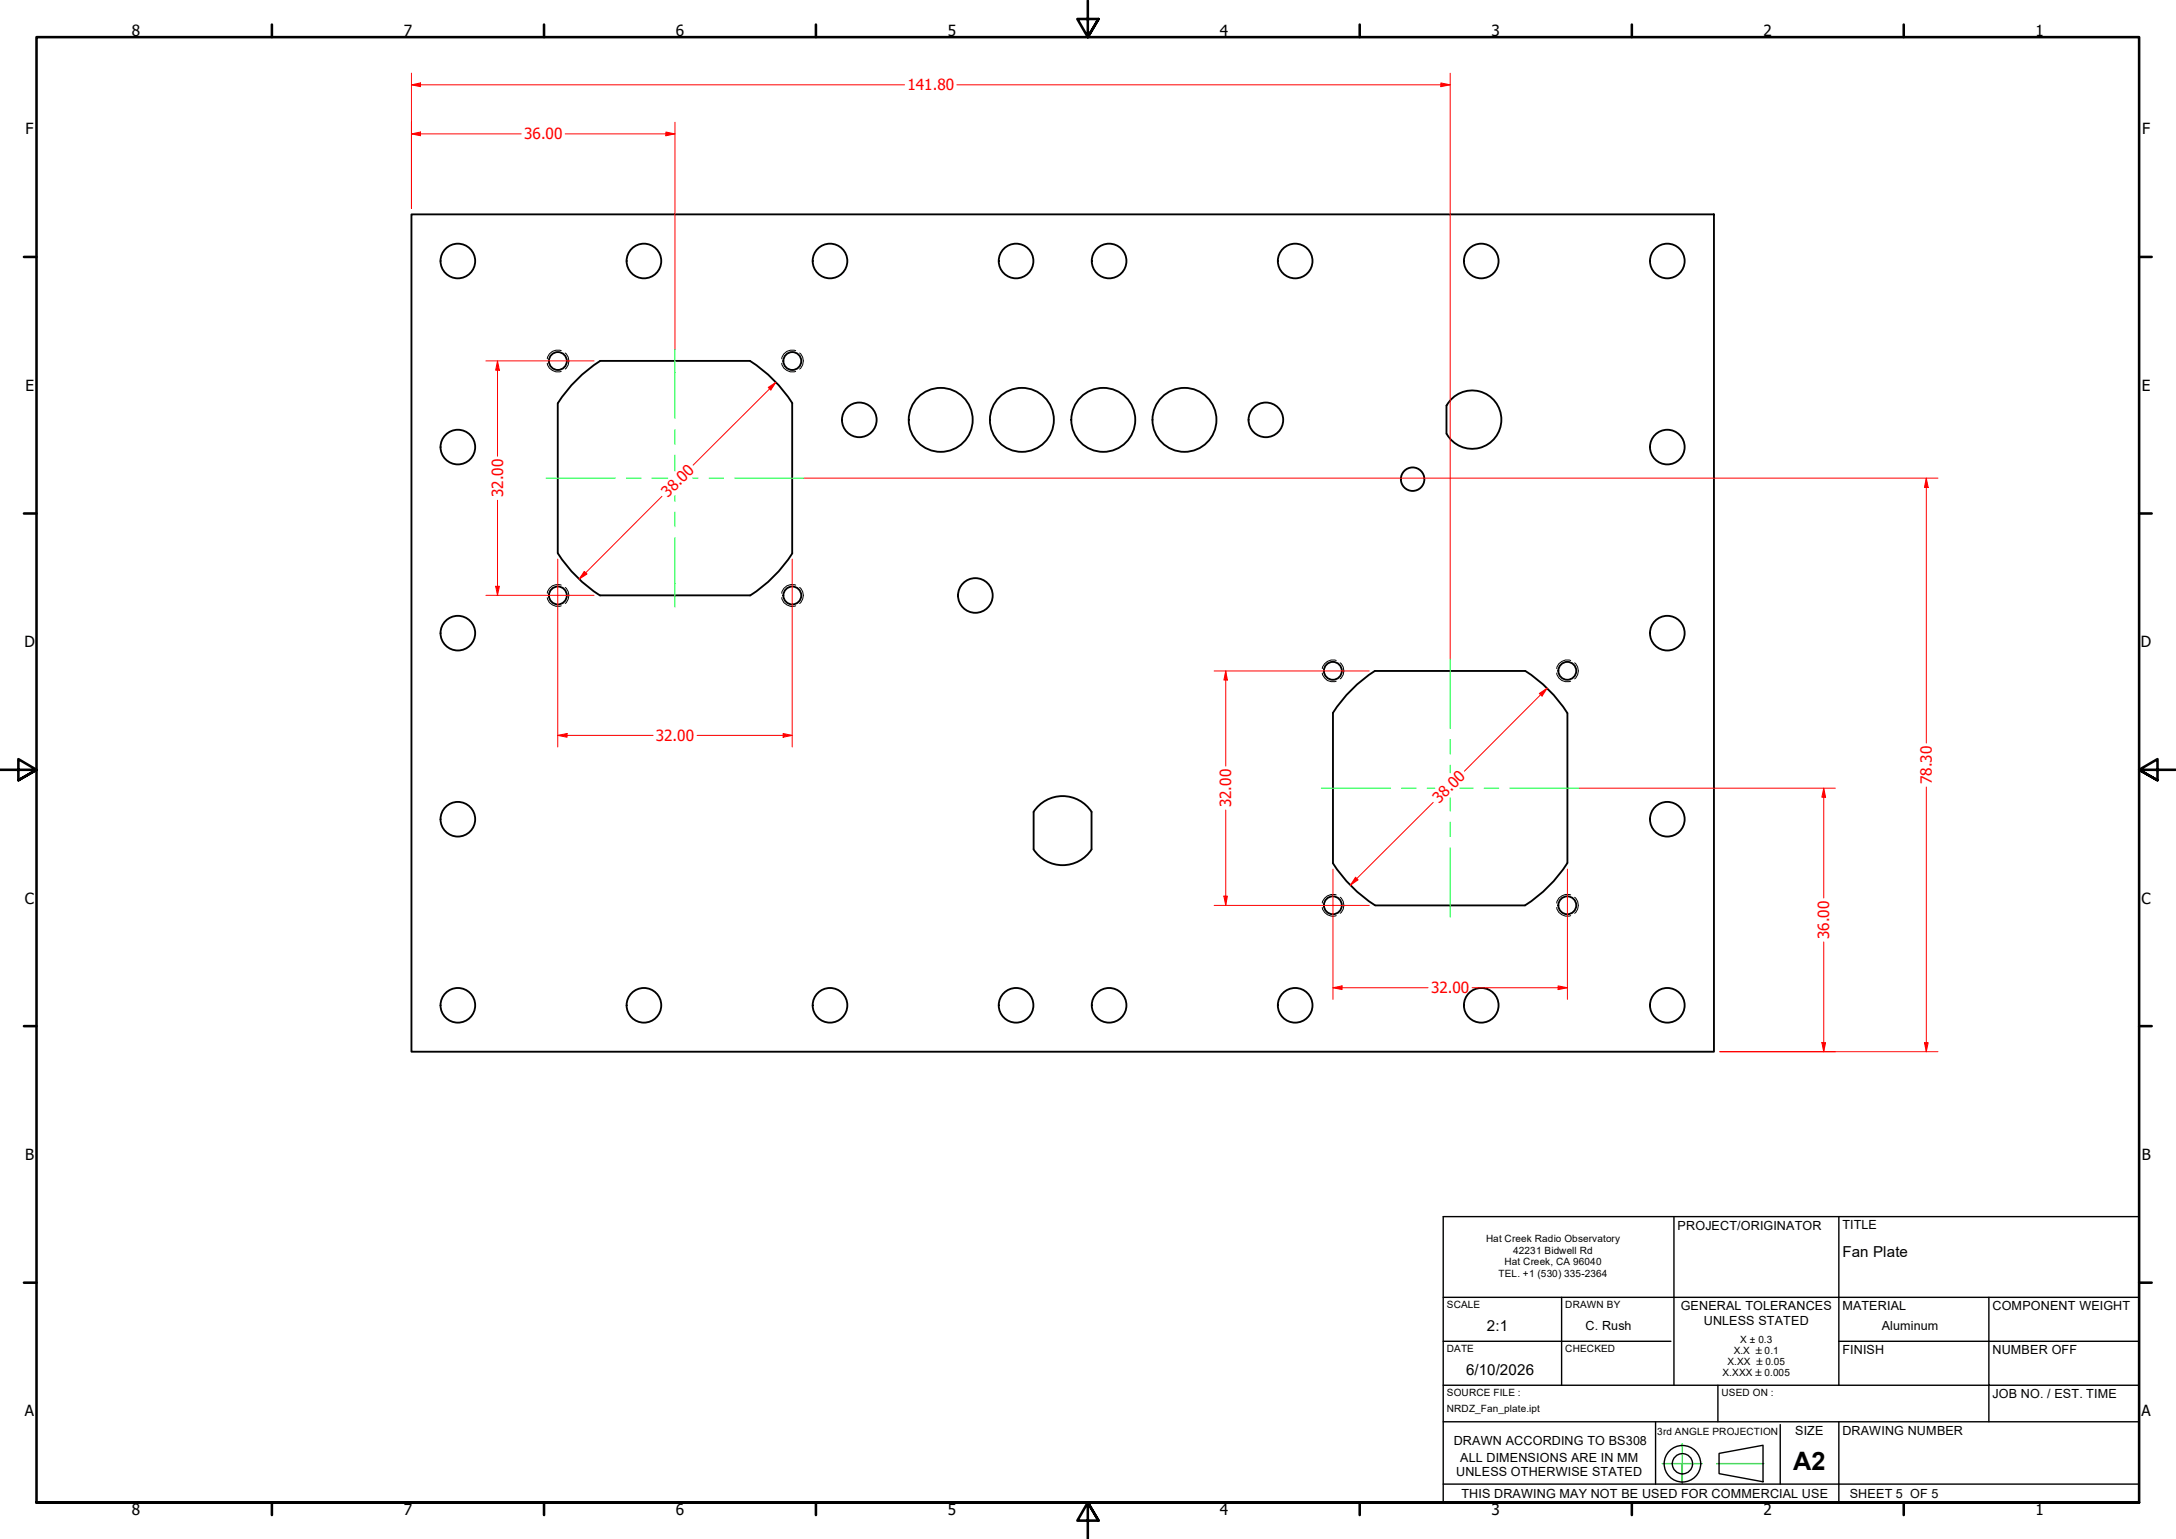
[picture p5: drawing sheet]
<svg xmlns="http://www.w3.org/2000/svg" width="594mm" height="420mm" viewBox="0 0 594 420" stroke-linecap="round" stroke-linejoin="round" font-family="sans-serif">
<!-- layer: Hidden Narrow (ANSI) -->
<g fill="none" stroke="#000" stroke-width=".27">
<path d="M149.4 99.2a2.94 2.94 0 0 0 3.8 2.2M153.2 95.7a2.84 2.84 0 0 0-3.8 2.3M154.3 96.4a2.87 2.87 0 0 1 0 4.4M213.4 99.2a2.94 2.94 0 0 0 3.8 2.2M217.2 95.7a2.84 2.84 0 0 0-3.8 2.3M218.3 96.4a2.87 2.87 0 0 1 0 4.4M153.2 159.7a2.84 2.84 0 0 0-3.8 2.3M217.2 159.7a2.84 2.84 0 0 0-3.8 2.3M149.4 163.2a2.94 2.94 0 0 0 3.8 2.2M154.3 160.4a2.87 2.87 0 0 1 0 4.4M213.4 163.2a2.94 2.94 0 0 0 3.8 2.2M218.3 160.4a2.87 2.87 0 0 1 0 4.4"/>
<path d="M361 183.7a2.84 2.84 0 0 0 3.8 2.3M364.8 180.3a2.94 2.94 0 0 0-3.8 2.2M365.9 181a2.87 2.87 0 0 1 0 4.3M425 183.7a2.84 2.84 0 0 0 3.8 2.3M428.8 180.3a2.94 2.94 0 0 0-3.8 2.2M429.9 181a2.87 2.87 0 0 1 0 4.3M361 247.8a2.94 2.94 0 0 0 3.8 2.2M364.8 244.3a2.94 2.94 0 0 0-3.8 2.2M365.9 245a2.87 2.87 0 0 1 0 4.3M425 247.8a2.94 2.94 0 0 0 3.8 2.2M428.8 244.3a2.94 2.94 0 0 0-3.8 2.2M429.9 245a2.87 2.87 0 0 1 0 4.3"/>
</g>
<!-- layer: Visible (ANSI) -->
<g fill="none" stroke="#000" stroke-width=".51">
<path d="M112.3 58.5h355.6v228.6h-355.6zM204.8 98.5l-41 .1a38 38 0 0 0-11.5 11.5v40.9a38.4 38.4 0 0 0 11.5 11.6M204.8 98.6a37.3 37.3 0 0 1 11.5 11.5v41a38 38 0 0 1-11.5 11.5M394.9 110.7v7.7M395 110.7a8 8 0 0 1 12-2.3 8 8 0 0 1 0 12.3 8 8 0 0 1-12-2.3M163.8 162.5h41M363.9 194.7v40.9M375.4 183.1a38 38 0 0 0-11.5 11.6M375.4 183.2h41M416.4 183.1a38 38 0 0 1 11.5 11.6M427.9 194.7v40.9M282.2 231.9a9.4 9.4 0 0 0 15.8 0"/>
<path d="M282.2 221.7a9.4 9.4 0 0 1 15.8 0v10.1M282.2 221.7v10.1M363.9 235.6a38 38 0 0 0 11.5 11.6M427.9 235.6a38 38 0 0 1-11.5 11.6M375.4 247.2h41"/>
<circle cx="125" cy="71.3" r="4.7"/>
<circle cx="175.8" cy="71.3" r="4.7"/>
<circle cx="226.6" cy="71.3" r="4.7"/>
<circle cx="277.4" cy="71.3" r="4.7"/>
<circle cx="302.8" cy="71.3" r="4.7"/>
<circle cx="353.6" cy="71.3" r="4.7"/>
<circle cx="404.4" cy="71.3" r="4.7"/>
<circle cx="455.2" cy="71.3" r="4.7"/>
<circle cx="152.3" cy="98.6" r="2.44"/>
<circle cx="216.3" cy="98.6" r="2.44"/>
<circle cx="234.6" cy="114.6" r="4.7"/>
<circle cx="256.8" cy="114.6" r="8.7"/>
<circle cx="279" cy="114.6" r="8.7"/>
<circle cx="301.2" cy="114.6" r="8.7"/>
<circle cx="323.4" cy="114.6" r="8.7"/>
<circle cx="345.6" cy="114.6" r="4.7"/>
<circle cx="125" cy="122.1" r="4.7"/>
<circle cx="385.7" cy="130.8" r="3.2"/>
<circle cx="455.2" cy="122.1" r="4.7"/>
<circle cx="125" cy="172.9" r="4.7"/>
<circle cx="152.3" cy="162.6" r="2.44"/>
<circle cx="216.3" cy="162.6" r="2.44"/>
<circle cx="266.3" cy="162.6" r="4.7"/>
<circle cx="455.2" cy="172.9" r="4.7"/>
<circle cx="363.9" cy="183.1" r="2.44"/>
<circle cx="427.9" cy="183.1" r="2.44"/>
<circle cx="125" cy="223.7" r="4.7"/>
<circle cx="455.2" cy="223.7" r="4.7"/>
<circle cx="363.9" cy="247.2" r="2.44"/>
<circle cx="427.9" cy="247.2" r="2.44"/>
<circle cx="125" cy="274.5" r="4.7"/>
<circle cx="175.8" cy="274.5" r="4.7"/>
<circle cx="226.6" cy="274.5" r="4.7"/>
<circle cx="277.4" cy="274.5" r="4.7"/>
<circle cx="302.8" cy="274.5" r="4.7"/>
<circle cx="353.6" cy="274.5" r="4.7"/>
<circle cx="404.4" cy="274.5" r="4.7"/>
<circle cx="455.2" cy="274.5" r="4.7"/>
</g>
<!-- layer: Border (ANSI) -->
<g fill="none" stroke="#000" stroke-width=".7">
<path d="M74.2 6.7v3.4M148.5 6.7v3.4M222.8 6.7v3.4M297 .2v9.9l-2.9-4.9h5.8l-2.9 4.9 2.9-4.9M371.2 6.7v3.4M445.5 6.7v3.4M519.7 6.7v3.4M6.5 70.1h3.5M584 70.1h3.4M6.5 140.2h3.5M584 140.2h3.4M0 210.2h10l-5-3v5.8l5-2.8-5 2.8"/>
<path d="M594 210.2h-10l5-3v5.8l-5-2.8 5 2.8M6.5 280.1h3.5M584 280.1h3.4M6.5 350.2h3.5M584 350.2h3.4M10 410.2v-400.1h574v400.1h-574h574M74.2 410.2v3.4M148.5 410.2v3.4M222.8 410.2v3.4M299.9 415.1l-2.9-4.9 2.9 4.9h-5.8l2.9-4.9v10M371.2 410.2v3.4M445.5 410.2v3.4"/>
<path d="M519.7 410.2v3.4"/>
</g>
<!-- layer: Sketch Geometry(Design Office) -->
<g fill="none" stroke="#000" stroke-width=".38">
<path d="M394 332.1h190v78.1h-190zM457 332.1v46.1M502 332.1v46.1M394 354.2h190M426.3 354.2v24M543 354.2v24h41M394 366.2h62.2M394 378.2h108M469 378.2v10M502 366.2h82M502 378.2h41v10M394 388.2h190"/>
<path d="M452 388.2v17M459.3 399.6v5.3M469.3 396.8l12-2.2v9.9l-12-2.2zM486 388.9v16.3M502 388.2v22M394 405.2h190"/>
<circle cx="459.3" cy="399.6" r="5"/>
<circle cx="459.3" cy="399.6" r="2.76"/>
</g>
<path d="M453.8 399.6h10.9M459.3 394.2v10.7M468.7 399.6h12.8" fill="none" stroke="#0f0" stroke-width=".38"/>
<!-- layer: Dimension (ANSI) -->
<path d="M112.3 36.6h2.5" fill="none" stroke="#f00" stroke-width=".27"/>
<path d="M112.3 36.6l2.5-.6v1.1z" fill="#f00"/>
<path d="M112.3 36.6l2.5-.6v1.1zM181.8 36.6h2.5" fill="none" stroke="#f00" stroke-width=".27"/>
<path d="M181.8 36l2.5 .6-2.5 .5z" fill="#f00"/>
<path d="M112.3 33.4v23.5M112.3 23.2h2.5M114.8 36.6h27.5M154.3 36.6h27.5M181.8 36l2.5 .6-2.5 .5zM184.3 33.4v62" fill="none" stroke="#f00" stroke-width=".27"/>
<path d="M112.3 23.2l2.5-.6v1.1z" fill="#f00"/>
<path d="M112.3 23.2l2.5-.6v1.1zM393.4 23.2h2.5" fill="none" stroke="#f00" stroke-width=".27"/>
<path d="M393.4 22.6l2.5 .6-2.5 .5z" fill="#f00"/>
<path d="M112.3 20v36.9M395.9 20v160M114.8 23.2h132.2M261.2 23.2h132.2M393.4 22.6l2.5 .6-2.5 .5zM497.9 284.6v2.5" fill="none" stroke="#f00" stroke-width=".27"/>
<path d="M497.4 284.6h1l-.5 2.5z" fill="#f00"/>
<path d="M497.9 215.2v2.5M497.4 284.6h1l-.5 2.5z" fill="none" stroke="#f00" stroke-width=".27"/>
<path d="M497.9 215.2l.5 2.5h-1z" fill="#f00"/>
<path d="M431.1 215.2h70M497.9 215.2l.5 2.5h-1zM497.9 217.7v27.5M497.9 257.2v27.4M469.5 287.1h31.6M525.9 284.6v2.5" fill="none" stroke="#f00" stroke-width=".27"/>
<path d="M525.4 284.6h1l-.5 2.5z" fill="#f00"/>
<path d="M525.9 130.5v2.6M525.4 284.6h1l-.5 2.5z" fill="none" stroke="#f00" stroke-width=".27"/>
<path d="M525.9 130.5l.5 2.6h-1z" fill="#f00"/>
<path d="M219.5 130.5h309.6M525.9 130.5l.5 2.6h-1zM525.9 133.1v69.8M135.8 160.1v2.4M525.9 214.9v69.7M469.5 287.1h59.6" fill="none" stroke="#f00" stroke-width=".27"/>
<path d="M135.3 160.1h1l-.5 2.4z" fill="#f00"/>
<path d="M135.8 98.5v2.6M135.3 160.1h1l-.5 2.4z" fill="none" stroke="#f00" stroke-width=".27"/>
<path d="M135.8 98.5l.5 2.6h-1z" fill="#f00"/>
<path d="M132.7 98.5h29.5M135.8 98.5l.5 2.6h-1zM135.8 101.1v23.5M135.8 136.6v23.5M132.7 162.5h29.5M152.3 200.8h2.5" fill="none" stroke="#f00" stroke-width=".27"/>
<path d="M152.3 200.8l2.5-.5v1z" fill="#f00"/>
<path d="M152.3 200.8l2.5-.5v1zM213.8 200.8h2.5" fill="none" stroke="#f00" stroke-width=".27"/>
<path d="M213.8 200.3l2.5 .5-2.5 .5z" fill="#f00"/>
<path d="M211.8 104.4l-1.7 1.8M152.3 152.6v51.3M216.3 152.6v51.3M154.8 200.8h23.5M190.3 200.8h23.5M213.8 200.3l2.5 .5-2.5 .5z" fill="none" stroke="#f00" stroke-width=".27"/>
<path d="M209.7 105.8l2.1-1.4-1.4 2.1z" fill="#f00"/>
<path d="M209.7 105.8l2.1-1.4-1.4 2.1zM159.9 156.4l-1.8 1.7" fill="none" stroke="#f00" stroke-width=".27"/>
<path d="M159.5 156l.8 .7-2.2 1.4z" fill="#f00"/>
<path d="M210.1 106.2l-20.9 20.8M180.7 135.5l-20.8 20.9M159.5 156l.8 .7-2.2 1.4zM334.6 244.6v2.6" fill="none" stroke="#f00" stroke-width=".27"/>
<path d="M334.1 244.6h1l-.5 2.6z" fill="#f00"/>
<path d="M334.6 183.2v2.5M334.1 244.6h1l-.5 2.6z" fill="none" stroke="#f00" stroke-width=".27"/>
<path d="M334.6 183.2l.5 2.5h-1z" fill="#f00"/>
<path d="M331.5 183.2h42.3M334.6 183.2l.5 2.5h-1zM334.6 185.7v23.4M334.6 221.1v23.5M331.5 247.2h42.3M363.9 269.7h2.5" fill="none" stroke="#f00" stroke-width=".27"/>
<path d="M363.9 269.7l2.5-.5v1z" fill="#f00"/>
<path d="M363.9 269.7l2.5-.5v1zM425.4 269.7h2.5" fill="none" stroke="#f00" stroke-width=".27"/>
<path d="M425.4 269.2l2.5 .5-2.5 .5z" fill="#f00"/>
<path d="M363.9 237.3v35.5M370.4 239.9l-1.7 1.8M427.9 237.3v35.5M366.4 269.7h23.5M401.9 269.7h23.5M425.4 269.2l2.5 .5-2.5 .5z" fill="none" stroke="#f00" stroke-width=".27"/>
<path d="M370.1 239.5l.7 .7-2.1 1.5z" fill="#f00"/>
<path d="M422.4 187.9l-1.8 1.8M370.1 239.5l.7 .7-2.1 1.5z" fill="none" stroke="#f00" stroke-width=".27"/>
<path d="M420.2 189.3l2.2-1.4-1.4 2.1z" fill="#f00"/>
<path d="M420.2 189.3l2.2-1.4-1.4 2.1zM420.6 189.7l-20.8 20.8M391.3 219.1l-20.9 20.8" fill="none" stroke="#f00" stroke-width=".27"/>
<!-- layer: Centerline (ANSI) -->
<g fill="none" stroke="#00ff40" stroke-width=".27">
<path d="M184.3 95.4v18.9M184.3 117.3v4M149.1 130.5h18.9M171 130.5h4M178 130.5h4.3M184.3 124.2v4.4M184.3 135.3v1.5M184.3 139.8v4M189.1 130.5h1.5M193.6 130.5h3.9M200.6 130.5h18.9M184.3 146.8v18.9"/>
<path d="M395.9 180v18.9M360.7 215.2h19M382.7 215.2h4M389.6 215.2h2.1M395.9 201.9v3.9M395.9 208.9v2.1M395.9 217.8v3.6M398.5 215.2h3.7M405.2 215.2h4M412.2 215.2h18.9M395.9 224.5v3.9M395.9 231.4v19"/>
</g>
<text font-size="6.9" x="489.5" y="401.4">A2</text>
<g font-size="4.2">
<text x="36" y="9.8">8</text>
<text x="110.2" y="9.8">7</text>
<text x="184.5" y="9.8">6</text>
<text x="258.8" y="9.8">5</text>
<text x="333" y="9.8">4</text>
<text x="407.2" y="9.8">3</text>
<text x="481.5" y="9.8">2</text>
<text x="555.8" y="9.8">1</text>
<text x="7" y="36.7">F</text>
<text x="584.8" y="36.7">F</text>
<text x="6.9" y="106.7">E</text>
<text x="584.8" y="106.7">E</text>
<text x="6.7" y="176.7">D</text>
<text x="584.5" y="176.7">D</text>
<text x="6.8" y="246.7">C</text>
<text x="584.6" y="246.7">C</text>
<text x="6.9" y="316.7">B</text>
<text x="584.7" y="316.7">B</text>
<text x="6.8" y="386.7">A</text>
<text x="584.6" y="386.7">A</text>
<text x="36" y="413.6">8</text>
<text x="110.2" y="413.6">7</text>
<text x="184.5" y="413.6">6</text>
<text x="258.8" y="413.6">5</text>
<text x="333" y="413.6">4</text>
<text x="407.2" y="413.6">3</text>
<text x="481.5" y="413.6">2</text>
<text x="555.8" y="413.6">1</text>
</g>
<g font-size="4.2" fill="#f00">
<text x="247.8" y="24.7">141.80</text>
<text x="143.1" y="38.1">36.00</text>
<text x="137.4" y="135.7" transform="rotate(-90 137.4 135.7)">32.00</text>
<text x="182.4" y="136" transform="rotate(-45 182.4 136)">38.00</text>
<text x="179.1" y="202.3">32.00</text>
<text x="527.4" y="214" transform="rotate(-90 527.4 214)">78.30</text>
<text x="336.2" y="220.4" transform="rotate(-90 336.2 220.4)">32.00</text>
<text x="392.9" y="219.6" transform="rotate(-45 392.9 219.6)">38.00</text>
<text x="499.4" y="256.4" transform="rotate(-90 499.4 256.4)">36.00</text>
<text x="390.7" y="271.2">32.00</text>
</g>
<g font-size="4.1">
<text x="503" y="343.2">Fan Plate</text>
<text x="406" y="363.4">2:1</text>
<text x="400.2" y="375.4">6/10/2026</text>
</g>
<g font-size="3.4">
<text x="458" y="335.7">PROJECT/ORIGINATOR</text>
<text x="503" y="335.6">TITLE</text>
<text x="458.9" y="357.7">GENERAL TOLERANCES</text>
<text x="503" y="357.7">MATERIAL</text>
<text x="544" y="357.7">COMPONENT WEIGHT</text>
<text x="432.9" y="363.1">C. Rush</text>
<text x="465.1" y="361.6">UNLESS STATED</text>
<text x="513.8" y="363.1">Aluminum</text>
<text x="503" y="369.7">FINISH</text>
<text x="544" y="369.7">NUMBER OFF</text>
<text x="544" y="381.7">JOB NO. / EST. TIME</text>
<text x="396.9" y="394.4">DRAWN ACCORDING TO BS308</text>
<text x="490.1" y="391.7">SIZE</text>
<text x="503" y="391.7">DRAWING NUMBER</text>
<text x="398.7" y="399.1">ALL DIMENSIONS ARE IN MM</text>
<text x="397.6" y="403">UNLESS OTHERWISE STATED</text>
<text x="399" y="408.9">THIS DRAWING MAY NOT BE USED FOR COMMERCIAL USE</text>
<text x="505" y="408.9">SHEET 5 OF 5</text>
</g>
<g font-size="2.7">
<text x="405.7" y="339.1">Hat Creek Radio Observatory</text>
<text x="410.7" y="345.5">Hat Creek, CA 96040</text>
<text x="413.1" y="342.3">42231 Bidwell Rd</text>
<text x="409.1" y="348.6">TEL. +1 (530) 335-2364</text>
<text x="395" y="357.2">SCALE</text>
<text x="427.4" y="357.2">DRAWN BY</text>
<text x="395" y="369.2">DATE</text>
<text x="427.4" y="369.2">CHECKED</text>
<text x="473.3" y="369.7">X.X ±0.1</text>
<text x="475.1" y="366.6">X ± 0.3</text>
<text x="470.3" y="375.6">X.XXX ±0.005</text>
<text x="471.6" y="372.7">X.XX ±0.05</text>
<text x="395" y="381.2">SOURCE FILE :</text>
<text x="470" y="381.2">USED ON :</text>
<text x="395" y="385.6">NRDZ_Fan_plate.ipt</text>
<text x="452.4" y="391.6">3rd ANGLE PROJECTION</text>
</g>
</svg>
